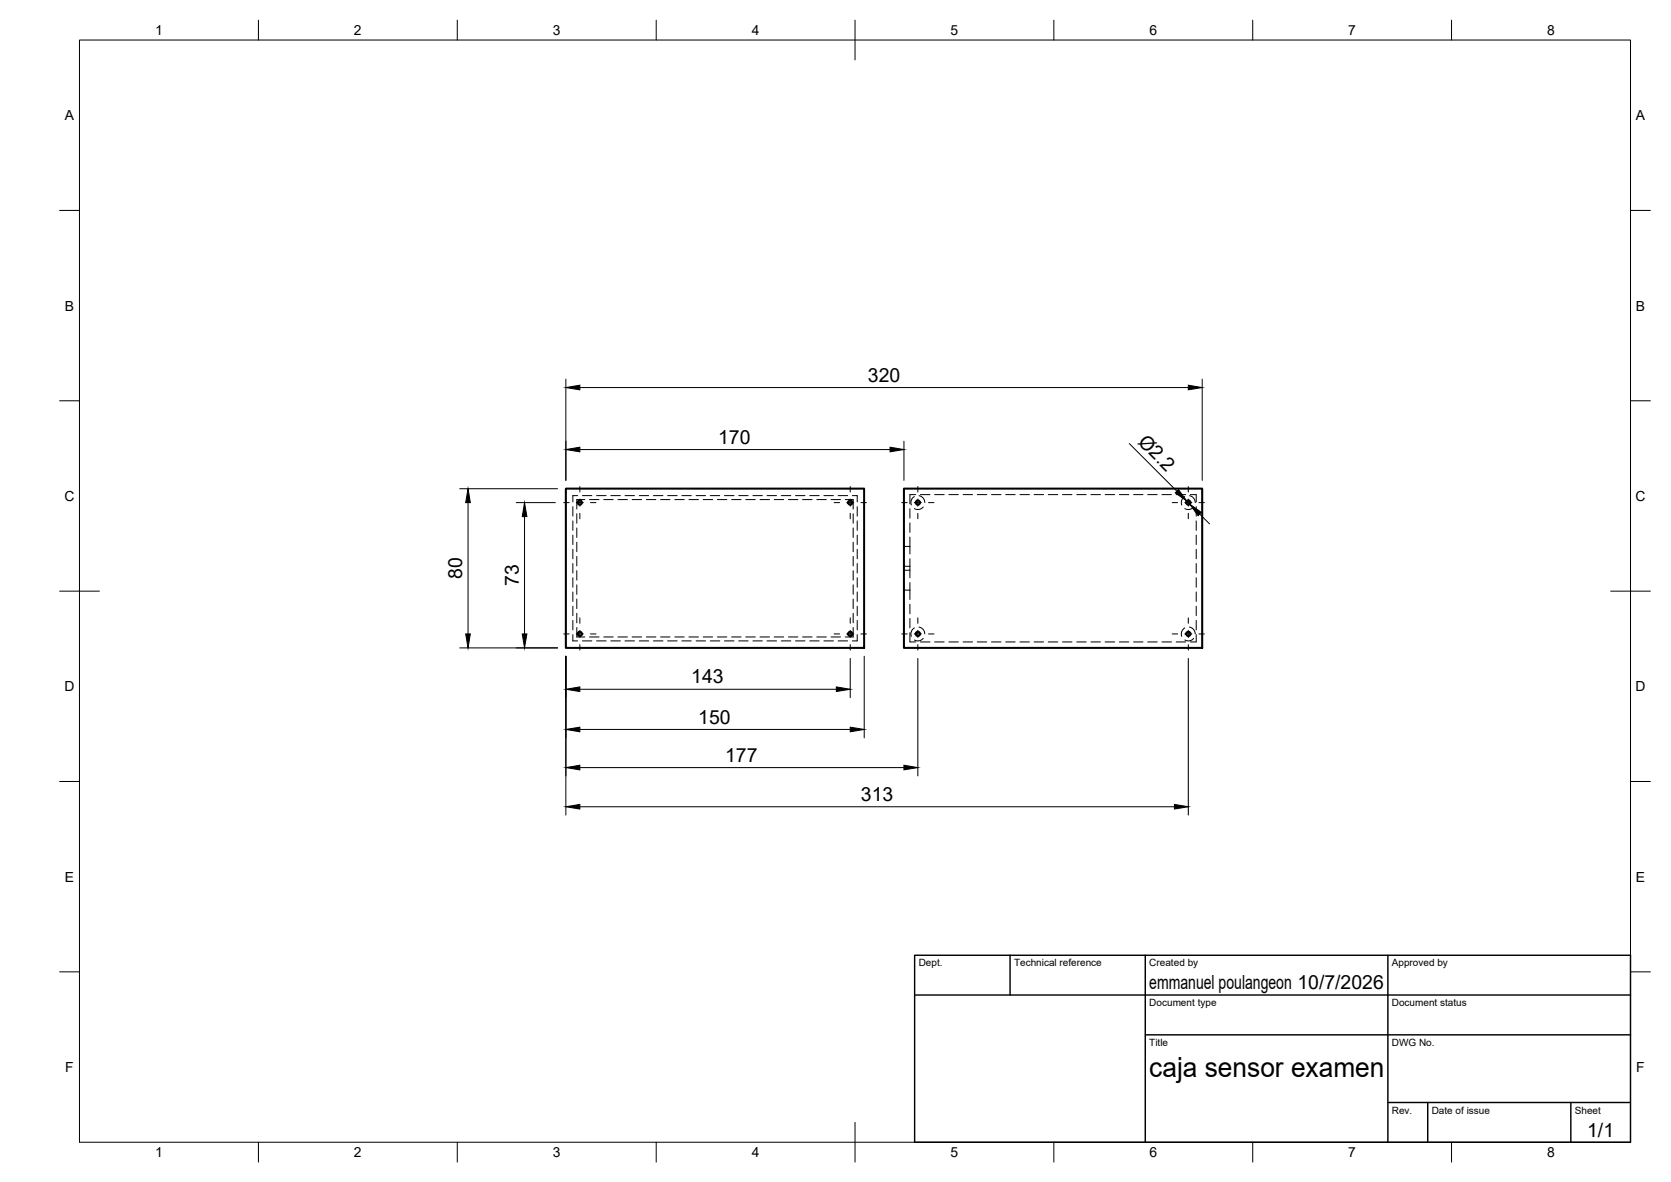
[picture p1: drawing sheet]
<svg xmlns="http://www.w3.org/2000/svg" width="420mm" height="297mm" viewBox="0 0 420 297" stroke-linecap="round" stroke-linejoin="round" font-family="sans-serif">
<!-- layer: Hidden -->
<g fill="none" stroke="#000" stroke-width=".25">
<path d="M144 127.3v2.4M144 130.9v2.4M144 134.5v2.3M144 138v2.4M145 129.1v2.4M145 132.7v2.4M145 136.3v2.3M145 139.8v2.4M145.2 124.6h-1.2v1.5M146.5 124.6h2.3M147 125.5h-2v2.4M148.2 125.5h2.4"/>
<path d="M150 124.6h2.4M151.8 125.5h2.4M153.6 124.6h2.4M155.4 125.5h2.4M157.2 124.6h2.3M158.9 125.5h2.4M160.7 124.6h2.4M162.5 125.5h2.4M164.3 124.6h2.4M166.1 125.5h2.4M167.9 124.6h2.4M169.7 125.5h2.3"/>
<path d="M171.4 124.6h2.4M173.2 125.5h2.4M175 124.6h2.4M176.8 125.5h2.4M178.6 124.6h2.4M180.4 125.5h2.4M182.2 124.6h2.4M184 125.5h2.3M185.7 124.6h2.4M187.5 125.5h2.4M189.3 124.6h2.4M191.1 125.5h2.4"/>
<path d="M192.9 124.6h2.4M194.7 125.5h2.3M196.4 124.6h2.4M198.2 125.5h2.4M200 124.6h2.4M201.8 125.5h2.4M203.6 124.6h2.4M205.4 125.5h2.4M207.2 124.6h2.3M209 125.5h2.3M210.7 124.6h2.4M212.5 125.5h2v2.4"/>
<path d="M214.3 124.6h1.2v1.5M214.5 129.1v2.4M214.5 132.7v2.4M214.5 136.3v2.3M214.5 139.8v2.4M215.5 127.3v2.4M215.5 130.9v2.4M215.5 134.5v2.3M215.5 138v2.4M227.3 137.3h1.5M228.8 127.8v2.4M228.8 131.4v2.4"/>
<path d="M228.8 135v4.2M229.9 124.8a1.73 1.73 0 0 0-.7 2.1M230.3 124.3h-1.5v2.3M231.1 124.6a1.74 1.74 0 0 1 1.4 1.7M231.4 124.3h2.4M232.1 127.4a1.73 1.73 0 0 1-2.2 .4M235 124.3h2.4M238.6 124.3h2.4M242.2 124.3h2.3M245.7 124.3h2.4M249.3 124.3h2.4M252.9 124.3h2.3"/>
<path d="M256.5 124.3h2.3M260 124.3h2.4M263.6 124.3h2.4M267.2 124.3h2.3M270.7 124.3h2.4M274.3 124.3h2.4M277.9 124.3h2.4M281.5 124.3h2.3M285 124.3h2.4M288.6 124.3h2.4M292.2 124.3h2.4M295.7 124.3h2.4"/>
<path d="M297.9 124.8a1.73 1.73 0 0 0-.8 2.1M299.1 124.6a1.74 1.74 0 0 1 1.4 1.7M299.3 124.3h1.5v1.8M300.1 127.4a1.71 1.71 0 0 1-2.2 .4M300.8 127.3v2.4M300.8 130.9v2.4M300.8 134.5v2.3M300.8 138v2.4M144 141.6v2.4M144 145.2v2.4M144 148.8v2.3M144 152.3v2.4"/>
<path d="M144 155.9v2.4M144 159.5v1.6h1.2M145 157.7v2.4h2M145 143.4v2.4M145 147v2.4M145 150.5v2.4M145 154.1v2.4M214.5 157.7v2.4h-2M214.5 143.4v2.4M214.5 147v2.4M214.5 150.5v2.4M214.5 154.1v2.4"/>
<path d="M215.5 159.5v1.6h-1.2M215.5 141.6v2.4M215.5 145.2v2.4M215.5 148.8v2.3M215.5 152.3v2.4M215.5 155.9v2.4M227.3 148.3h1.5M227.3 142.3h1.5M228.8 142.3v1h-1.5M228.8 140.4v1.9M228.8 143.3v1.9M228.8 146.4v4.3"/>
<path d="M228.8 151.8v2.4M228.8 155.4v2.4M228.8 159v2.3h1.5M229.9 157.8a1.73 1.73 0 0 0-.7 2.1M231.1 157.6a1.73 1.73 0 0 1 1.4 1.7M297.9 157.8a1.73 1.73 0 0 0-.8 2.1M299.1 157.6a1.74 1.74 0 0 1 1.4 1.7M300.8 159.5v1.8h-1.5M300.8 141.6v2.4M300.8 145.2v2.4M300.8 148.8v2.3M300.8 152.3v2.4"/>
<path d="M300.8 155.9v2.4M146.5 161.1h2.3M148.2 160.1h2.4M150 161.1h2.4M151.8 160.1h2.4M153.6 161.1h2.4M155.4 160.1h2.4M157.2 161.1h2.3M158.9 160.1h2.4M160.7 161.1h2.4M162.5 160.1h2.4M164.3 161.1h2.4"/>
<path d="M166.1 160.1h2.4M167.9 161.1h2.4M169.7 160.1h2.3M171.4 161.1h2.4M173.2 160.1h2.4M175 161.1h2.4M176.8 160.1h2.4M178.6 161.1h2.4M180.4 160.1h2.4M182.2 161.1h2.4M184 160.1h2.3M185.7 161.1h2.4"/>
<path d="M187.5 160.1h2.4M189.3 161.1h2.4M191.1 160.1h2.4M192.9 161.1h2.4M194.7 160.1h2.3M196.4 161.1h2.4M198.2 160.1h2.4M200 161.1h2.4M201.8 160.1h2.4M203.6 161.1h2.4M205.4 160.1h2.4M207.2 161.1h2.3"/>
<path d="M209 160.1h2.3M210.7 161.1h2.4M231.4 161.3h2.4M232.1 160.4a1.73 1.73 0 0 1-2.2 .4M235 161.3h2.4M238.6 161.3h2.4M242.2 161.3h2.3M245.7 161.3h2.4M249.3 161.3h2.4M252.9 161.3h2.3M256.5 161.3h2.3M260 161.3h2.4"/>
<path d="M263.6 161.3h2.4M267.2 161.3h2.3M270.7 161.3h2.4M274.3 161.3h2.4M277.9 161.3h2.4M281.5 161.3h2.3M285 161.3h2.4M288.6 161.3h2.4M292.2 161.3h2.4M295.7 161.3h2.4M300.1 160.4a1.71 1.71 0 0 1-2.2 .4"/>
</g>
<!-- layer: Visible -->
<g fill="none" stroke="#000" stroke-width=".51">
<path d="M142.3 122.8h75v40h-75zM227.3 122.8h75v40h-75z"/>
<circle cx="145.8" cy="126.3" r=".54"/>
<circle cx="213.8" cy="126.3" r=".54"/>
<circle cx="230.8" cy="126.3" r=".54"/>
<circle cx="298.8" cy="126.3" r=".54"/>
<circle cx="145.8" cy="159.3" r=".54"/>
<circle cx="213.8" cy="159.3" r=".54"/>
<circle cx="230.8" cy="159.3" r=".54"/>
<circle cx="298.8" cy="159.3" r=".54"/>
</g>
<!-- layer: BORDER -->
<g fill="none" stroke="#000" stroke-width=".25">
<path d="M20 10.1h390v276.9h-390zM65 5.1v5M115 5.1v5M165 5.1v5M215 5.1v10M265 5.1v5M315 5.1v5M365 5.1v5M15 52.9h5M410 52.9h5M15 100.7h5M410 100.7h5"/>
<path d="M15 148.6h10M405 148.6h10M15 196.4h5M410 196.4h5M15 244.2h5M410 244.2h5M65 287v5M115 287v5M165 287v5M215 282.1v9.9M265 287v5M315 287v5"/>
<path d="M365 287v5"/>
</g>
<!-- layer: TITLEBLOCK -->
<path d="M230 240.1h180v46.9h-180zM230 250h180M254 240.1v9.9M288 240.1v46.9M349 240.1v46.9M288 260.1h122M349 277.1h61M359 277.1v9.9M395 277.1v9.9" fill="none" stroke="#000" stroke-width=".36"/>
<!-- layer: Smart Centers -->
<g fill="none" stroke="#000" stroke-width=".25">
<path d="M141.7 126.3h1.4M144.9 126.3h1.8M145.8 122.3v1.3M145.8 125.4v1.8M145.8 129v1.4M148.5 126.3h1.3M209.7 126.3h1.4M212.9 126.3h1.8M213.8 122.3v1.3M213.8 125.4v1.8M213.8 129v1.4M216.5 126.3h1.3"/>
<path d="M226.7 126.3h1.4M229.9 126.3h1.8M230.8 122.3v1.3M230.8 125.4v1.8M230.8 129v1.4M233.5 126.3h1.3M294.7 126.3h1.4M297.9 126.3h1.8M298.8 122.3v1.3M298.8 125.4v1.8M298.8 129v1.4M301.5 126.3h1.3"/>
<path d="M141.7 159.3h1.4M144.9 159.3h1.8M145.8 155.3v1.3M145.8 158.4v1.8M148.5 159.3h1.3M209.7 159.3h1.4M212.9 159.3h1.8M213.8 155.3v1.3M213.8 158.4v1.8M216.5 159.3h1.3M226.7 159.3h1.4M229.9 159.3h1.8"/>
<path d="M230.8 155.3v1.3M230.8 158.4v1.8M233.5 159.3h1.3M294.7 159.3h1.4M297.9 159.3h1.8M298.8 155.3v1.3M298.8 158.4v1.8M301.5 159.3h1.3M145.8 162v1.4M213.8 162v1.4M230.8 162v1.4M298.8 162v1.4"/>
</g>
<!-- layer: FD_Dimensions -->
<g fill="none" stroke="#000" stroke-width=".25">
<path d="M142.3 95.3v25.4M145.8 97.4h153M302.3 95.3v25.4M145.8 113h78M227.3 110.9v9.8M284 111.5l11.9 12M115.6 122.8h24.6M117.7 126.3v33M129.8 126.3h9.8M131.9 129.8v29.5M298.4 125.9l.8 .8M301.6 129.2l2.5 2.4"/>
<path d="M115.6 162.8h24.6M142.3 164.9v39.9M145.8 173.2h64.5M213.8 165.5v9.8M217.3 164.9v20.5M230.8 165.5v29.5M298.8 165.5v39.3M145.8 192.9h81.5M145.8 183.3h68M145.8 202.7h149.5"/>
</g>
<g fill="#000" stroke="#000" stroke-width=".25">
<path d="M142.3 97.4l3.5-.6v1.2zM298.8 96.8l3.5 .6-3.5 .6zM142.3 113l3.5-.6v1.1zM223.8 112.4l3.5 .6-3.5 .5zM117.7 122.8l.6 3.5h-1.2zM131.9 126.3l.6 3.5h-1.2zM296.3 123l2.1 2.9-2.9-2zM299.2 126.7l2.9 2.1-.9 .8zM117.1 159.3h1.2l-.6 3.5zM131.3 159.3h1.2l-.6 3.5zM142.3 173.2l3.5-.6v1.2zM210.3 172.6l3.5 .6-3.5 .6z"/>
<path d="M142.3 192.9l3.5-.6v1.2zM142.3 183.3l3.5-.6v1.2zM213.8 182.7l3.5 .6-3.5 .6zM227.3 192.3l3.5 .6-3.5 .6zM142.3 202.7l3.5-.6v1.2zM295.3 202.1l3.5 .6-3.5 .6z"/>
</g>
<text font-size="7" x="289" y="270.6">caja sensor examen</text>
<g font-size="4.9">
<text x="218.2" y="95.9">320</text>
<text x="180.6" y="111.5">170</text>
<text x="285.9" y="111.2" transform="rotate(45 285.9 111.2)">Ø2.2</text>
<text x="116.2" y="145.5" transform="rotate(-90 116.2 145.5)">80</text>
<text x="130.4" y="147.3" transform="rotate(-90 130.4 147.3)">73</text>
<text x="173.8" y="171.8">143</text>
<text x="175.6" y="181.8">150</text>
<text x="182.3" y="191.5">177</text>
<text x="216.5" y="201.3">313</text>
<text x="289" y="248.5">emmanuel poulangeon 10/7/2026</text>
<text x="399.1" y="285.7">1/1</text>
</g>
<g font-size="3.5">
<text x="39" y="8.8">1</text>
<text x="89" y="8.8">2</text>
<text x="139" y="8.8">3</text>
<text x="189" y="8.8">4</text>
<text x="239" y="8.8">5</text>
<text x="289" y="8.8">6</text>
<text x="339" y="8.8">7</text>
<text x="389" y="8.8">8</text>
<text x="16.3" y="30.2">A</text>
<text x="411.3" y="30.2">A</text>
<text x="16.3" y="78">B</text>
<text x="411.3" y="78">B</text>
<text x="16.2" y="125.9">C</text>
<text x="411.2" y="125.9">C</text>
<text x="16.2" y="173.7">D</text>
<text x="411.2" y="173.7">D</text>
<text x="16.3" y="221.6">E</text>
<text x="411.3" y="221.6">E</text>
<text x="16.4" y="269.4">F</text>
<text x="411.4" y="269.4">F</text>
<text x="39" y="290.8">1</text>
<text x="89" y="290.8">2</text>
<text x="139" y="290.8">3</text>
<text x="189" y="290.8">4</text>
<text x="239" y="290.8">5</text>
<text x="289" y="290.8">6</text>
<text x="339" y="290.8">7</text>
<text x="389" y="290.8">8</text>
</g>
<g font-size="2.5">
<text x="231" y="242.9">Dept.</text>
<text x="255" y="242.9">Technical reference</text>
<text x="289" y="242.9">Created by</text>
<text x="350" y="242.9">Approved by</text>
<text x="289" y="252.8">Document type</text>
<text x="350" y="252.8">Document status</text>
<text x="289" y="262.9">Title</text>
<text x="350" y="262.9">DWG No.</text>
<text x="350" y="279.9">Rev.</text>
<text x="360" y="279.9">Date of issue</text>
<text x="396" y="279.9">Sheet</text>
</g>
</svg>
